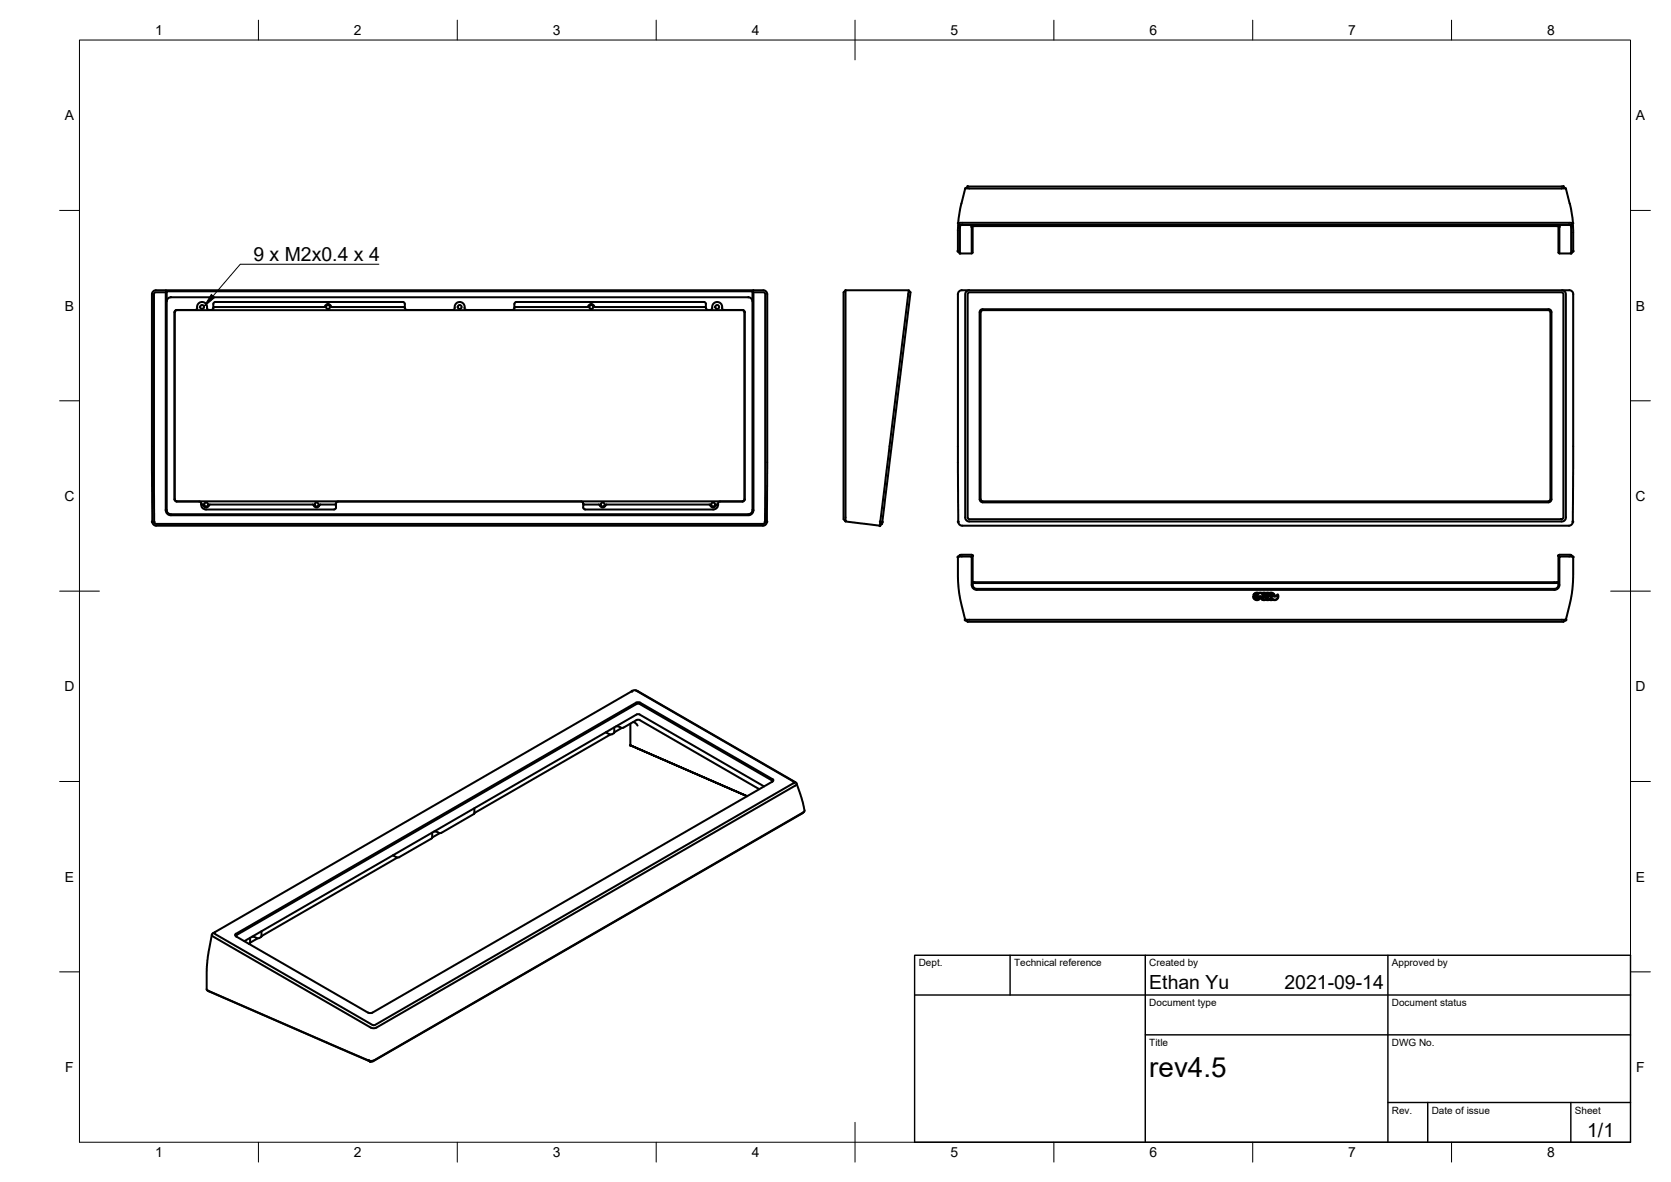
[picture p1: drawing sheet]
<svg xmlns="http://www.w3.org/2000/svg" width="420mm" height="297mm" viewBox="0 0 420 297" stroke-linecap="round" stroke-linejoin="round" font-family="sans-serif">
<!-- layer: Visible -->
<g fill="none" stroke="#000" stroke-width=".51">
<path d="M241.7 51.2l-.8 4.9M242.7 47.4h151l1.3 5.2 .5 3.5M242.7 47.4l-1 3.8M242.9 47.2l-.2 .2M243.3 46.9h149.8M244.6 56.9v6.6l-.3 .2v-6.8l.8-.1h146.2l.8 .1v6.8l-.2-.2v-6.6M393.5 47.2l.2 .2M38.5 73.2l.6-.3 153.2 .1 .4 .3 .2 .5-.1 57.6-.3 .5-.5 .2-153.1-.1-.4-.3-.2-.5-.1-5.7v-51.7zM41.7 73.5h-2.6l-.4 .4 .1 57.3 .4 .5 152.8-.1 .4-.4v-57.3l-.4-.4h-2.6M41.7 72.9l.2 .3h147.3l.2-.3M41.9 73.2v55l.3 .7 .5 .3h145.7l.5-.3 .3-.7v-55l.2 .3v54.8l-.1 .5-.5 .5-.5 .2-145.8-.1-.6-.4-.2-.7v-54.8zM41.9 75.8l.3-.8 .8-.3h145.1l.8 .3 .3 .8"/>
<path d="M44 78.2l.4-.3 142.6 .1 .2 .4-.1 47.3-.4 .3-142.5-.1-.3-.4zM49.6 77.3a1.28 1.28 0 0 1 1.3-1.4 1.28 1.28 0 0 1 1.2 1.6l.2 .3a1.06 1.06 0 0 0 1.3-.2 1.94 1.94 0 0 1 .3-1.6l47.4-.1 .4 .2 .1 1.3M49.6 77.3l-.1 .4-.4 .2h-4.7l-.4 .3-.1 .3v47l.1 .3 .4 .2h5.7l.4 .2a1.72 1.72 0 0 0 1.1 1.8h32.4l.4-.2 .1-1.3M81.5 77.2l-27.6-.1-.2 .3M83.2 77l.2 .2 18.1-.1 .3 .3M83.2 77a.8 .8 0 0 0-.8-.6 .8 .8 0 0 0-.7 .7h-.2M116.8 77.3a1.28 1.28 0 0 0-1.3-1.4 1.28 1.28 0 0 0-1.2 1.6l-.5 .4h-11.5l-.3-.1-.2-.4M129.3 76.4v1M129.6 77.1l-.5 .7-.2 .1h-11.6l-.4-.2-.1-.4M129.8 75.9h47.2l.4 .2 .1 .3M129.8 75.9l-.4 .2-.1 .3M147.9 77a.8 .8 0 0 1 .9-.6 .8 .8 0 0 1 .7 .7l27.7 .1"/>
<path d="M147.9 77l-.2 .1-18.1 .1M177.5 76.4v1l-.3-.3M181.6 77.3l.1 .4 .3 .2h4.7l.5 .3v.3l.1 47-.3 .5h-.3h-5.7l-.3 .2a1.72 1.72 0 0 1-1.1 1.8h-.3M181.6 77.3a1.28 1.28 0 0 0-1.4-1.4 1.28 1.28 0 0 0-1.1 1.6l-.3 .3-.8 .1-.2-.1-.3-.4M212.6 72.9l-.5 .6v57l.4 .4M212.6 72.9h15.9M212.6 72.9v58.1l8.6 1.1M212.6 72.9v.1M228.5 72.9l.4 .6v.4l-7.1 57.7-.6 .5zM241.4 63.6v-6.1v-.9l.3-.1h153l.3 .1 .1 .9v6.1M241.4 63.6l2.9 .1M241.4 63.6l-.5-.5v-5.4v-1.6l.5-.1h153.6l.5 .1 .1 1.6v5.4l-.5 .5"/>
<path d="M241.9 72.9a1.01 1.01 0 0 0-1 1v57.3l.2 .5 .5 .3 153 .1 .6-.3 .3-.6 .1-57.3a1.33 1.33 0 0 0-1.6-1h-152.1M243.5 73.6l.2-.1h149l.4 .4v56.3l-.4 .3h-149.1l-.3-.5v-56.1zM243.7 72.9l-.7 .3-.3 .7v56.3l.3 .6 .6 .2h149.5l.5-.4 .1-.4v-56.3l-.3-.7-.7-.3M246.3 78.5v47M246.3 78.4a.72 .72 0 0 1 .8-.7h142.3a.75 .75 0 0 1 .7 .8v47a.75 .75 0 0 1-.7 .7h-142.3a.79 .79 0 0 1-.8-.7M246.7 78.2l.4-.3 142.5 .1 .2 .5v47.2l-.5 .3-142.5-.1-.2-.4zM395.1 63.6l-3 .1M41.9 128.2h.1M50.6 126.5l.2 .3M50.8 126.8h.1M52.8 126.8h-.2a.82 .82 0 0 1-.8 .7 .82 .82 0 0 1-.8-.7h-.1M84.5 126.5l.1-.2 .4-.3h61.1l.3 .1 .2 .4"/>
<path d="M84.5 126.5l-.3 .3h-3.8a.83 .83 0 0 1-.8 .7 .83 .83 0 0 1-.8-.7h-26M146.6 126.5l.1 1.3 .4 .2h32.2M146.6 126.5l.3 .3h3.8a.8 .8 0 0 0 .7 .7 .8 .8 0 0 0 .9-.5M180.3 126.8h.1M180.3 126.8h-.2a.82 .82 0 0 1-.8 .7 .82 .82 0 0 1-.8-.7h-26l-.2 .2M180.6 126.5l-.3 .3M212.5 130.9l.1 .1M240.9 140l3.4-.1v7.1a1.26 1.26 0 0 0 1.3 1.2h145.2a1.26 1.26 0 0 0 1.3-1.2v-7.1l3.5 .1M240.9 140a43.2 43.2 0 0 0 1.8 15.8l.2 .1M244.3 139.9l.3-.3v7.4a1.01 1.01 0 0 0 1 1h145.3a1.01 1.01 0 0 0 1-1v-7.4l.2 .3M244.6 139.6l-.3-.2h-2.6l-.3 .1-.5 .5M391.9 139.6l.2-.2h2.6l.3 .1 .6 .5"/>
<path d="M395.6 140a43.2 43.2 0 0 1-1.9 15.8l-.2 .1M242.7 155.8h151l-.6 .5h-149.8zM244.6 146.4l.6 .1h146l.7-.1M244.6 146.2h147.3M315.2 149.9l.6 .3a.22 .22 0 0 1 .2 .2 .22 .22 0 0 1-.2 .3l-.4-.3zM315.2 149.5l.2 .2a.63 .63 0 0 1 .6 .7l-.2-.4a.33 .33 0 0 0-.4-.2 .33 .33 0 0 0-.3 .3l.3 .5 .5 .2h.5l.4-.3-.2-.5h.7l-.3 .3M315.2 149.4l.3-.3 .6-.2 .4 .1 3.1-.1 .7 .4a.4 .4 0 0 0 .6 .4l.4-.3 .1 .6-.2 .5-.4 .3h-2.6a.89 .89 0 0 1-1.2-.5M315.9 149.3l.1-.3-.3 .1a.38 .38 0 0 0-.3 .5 .38 .38 0 0 0 .6 .2l-.1-.4M315.9 149.3v.2M316.1 149l.3 .1-.4 .4zM316.1 150v.7l.6-.3-.2-.4M316.1 150l.4 .1"/>
<path d="M316.4 149.3l.3-.2a.84 .84 0 0 1 1.1 .7l-.1 .4-.6-.4h-1zM316.4 149.1h.1M317 150.3h.1M317.8 149.4v.1M317.8 149.4l-.3-.3h.7l-.4 .4M317.8 149.5h.1M318.1 149.4l.2-.2 .3 .4v.6l-.3-.2a.3 .3 0 0 1-.4-.2 .3 .3 0 0 1 .1-.4zM318.4 149.1h.2a.22 .22 0 0 1 .3 0 .22 .22 0 0 1-.1 .3l-.1 .1zM318.5 150.4l-.5 .3-.6-.1M318.5 150.4l-.1-.3a.34 .34 0 0 0-.5-.2 .34 .34 0 0 0-.2 .5l-.3-.3-.3 .2 .3 .3M318.6 150.5v-.1a.5 .5 0 0 1 .6-.6l.3-.3-.1 .9-.6 .3-.4-.1 .2-.1M319 149.3l.2-.1a.23 .23 0 0 1 .4 .1 .23 .23 0 0 1-.3 .3l-.5 .2z"/>
<path d="M319.6 150.2l.1 .2a.22 .22 0 0 1 .1 .3 .22 .22 0 0 1-.4 0l-.1-.1zM320.3 149.5l-.6-.4 .2 .5M320.3 149.4l.1 .4-.5-.2M321.2 149.5l.1 .6-.3 .4-.5 .2-.4-.1M321.3 149.5l-.4 .4h-.5l-.7-.4v.7l.4 .4M158.9 173.7h.1M159.8 173.5l40.2 23.1 .3 .2v.3l-106 61.3-1-.1-39.7-23-.3-.3v-.3l.7-.4M152.3 184l1.1 .6 .9-.3M153.5 184.6l-34.2 19.7v-1.2M154.5 182.8v1.3M154.5 184.1l-.2 .2M154.9 182.5l1.3 .4h.6l3.3-1.9h.8l30 17.3"/>
<path d="M156.3 183l-1.8 1M158.5 187.3l29.4 12.8zM158.5 181.8v5.5M159.2 181.4l.6 .3 .5 .6M192.1 197.6l-31.3-18.1h-.5l-98.9 57M194.1 196.5l.1-.3-.1-.1-33.3-19.2-.5-.1-100.8 58.2-.1 .3 .1 .1M194.2 195.8l-33.2-19.2-.8-.1-101.1 58.4 .2 .4 33.3 19.2M194.2 196.4l-100.6 58.1M194.2 195.8l.2 .4-.2 .2M200.3 196.9l1.6 5 .4 1.8-.2 .4-108.4 62.5h-.8l-1.5-.6-39.2-17.1-.2-.2v-6.3l1.3-7.5M98.8 215l.9 .4M99.7 215.4h.7"/>
<path d="M99.9 215.5l-34.2 19.8M108.7 209.2l-.2 1.5-8.1 4.7M109.1 209l1.3 .3h.6M110.6 209.4l-1.9 1.1M119.1 204.6l-8.1 4.7M119.3 204.4l-.2 .2M202.1 204.1l-108.4 62.7h-.5l-1.4-.6-39.6-17.3M54 234.3l105.3-60.8h.6l39.8 23.1-105.5 61h-.6l-39.6-22.9zM62.7 237.2h-.1M62.9 236.9l-.2 .2M62.9 235.7v1.2M64.8 235.8l-1.9 1.1"/>
<path d="M65.7 234l.1 1.3a1.17 1.17 0 0 1-1.8 .2l-.7-.1M92.6 254.5l.5 .1 .5-.1"/>
<circle cx="50.8" cy="77.1" r=".5"/>
<circle cx="82.5" cy="77.1" r=".5"/>
<circle cx="115.6" cy="77.1" r=".5"/>
<circle cx="148.7" cy="77.1" r=".5"/>
<circle cx="180.3" cy="77.1" r=".5"/>
<circle cx="51.8" cy="126.8" r=".5"/>
<circle cx="79.6" cy="126.8" r=".5"/>
<circle cx="151.5" cy="126.8" r=".5"/>
<circle cx="179.3" cy="126.8" r=".5"/>
</g>
<g fill="#000" stroke="#000" stroke-width=".25">
<circle cx="240.9" cy="56.1" r=".24"/>
<circle cx="241.4" cy="56.6" r=".24"/>
<circle cx="243.3" cy="46.9" r=".24"/>
<circle cx="244.3" cy="57" r=".24"/>
<circle cx="392.1" cy="57" r=".24"/>
<circle cx="393.1" cy="46.9" r=".24"/>
<circle cx="395" cy="56.6" r=".24"/>
<circle cx="395.5" cy="56.1" r=".24"/>
<circle cx="41.9" cy="73.2" r=".24"/>
<circle cx="189.2" cy="73.2" r=".24"/>
<circle cx="240.9" cy="63.1" r=".24"/>
<circle cx="241.4" cy="63.6" r=".24"/>
<circle cx="395.1" cy="63.6" r=".24"/>
<circle cx="395.6" cy="63.1" r=".24"/>
<circle cx="38.3" cy="131.1" r=".24"/>
<circle cx="38.8" cy="131.2" r=".24"/>
<circle cx="192.4" cy="131.2" r=".24"/>
<circle cx="192.8" cy="131.1" r=".24"/>
<circle cx="221.2" cy="132.1" r=".24"/>
<circle cx="221.3" cy="131.1" r=".24"/>
<circle cx="221.8" cy="131.2" r=".24"/>
<circle cx="240.9" cy="140" r=".24"/>
<circle cx="240.9" cy="131.1" r=".24"/>
<circle cx="244.6" cy="139.6" r=".24"/>
<circle cx="391.9" cy="139.6" r=".24"/>
<circle cx="395.5" cy="131.1" r=".24"/>
<circle cx="395.6" cy="140" r=".24"/>
<circle cx="242.7" cy="155.8" r=".24"/>
<circle cx="316" cy="150" r=".24"/>
<circle cx="317.3" cy="149.1" r=".24"/>
<circle cx="317.7" cy="149.3" r=".24"/>
<circle cx="317.7" cy="149.7" r=".24"/>
<circle cx="317.8" cy="149.5" r=".24"/>
<circle cx="318.4" cy="150.6" r=".24"/>
<circle cx="318.5" cy="150.4" r=".24"/>
<circle cx="318.6" cy="150.5" r=".24"/>
<circle cx="319.7" cy="149.6" r=".24"/>
<circle cx="319.8" cy="149.4" r=".24"/>
<circle cx="319.8" cy="149.6" r=".24"/>
<circle cx="319.9" cy="149.5" r=".24"/>
<circle cx="393.7" cy="155.8" r=".24"/>
<circle cx="158.9" cy="173.7" r=".24"/>
<circle cx="158.5" cy="187.3" r=".24"/>
<circle cx="92.7" cy="266.5" r=".24"/>
<circle cx="93.1" cy="266.8" r=".24"/>
</g>
<!-- layer: Border -->
<g fill="none" stroke="#000" stroke-width=".25">
<path d="M20 10.1h390v276.9h-390zM65 5.1v5M115 5.1v5M165 5.1v5M215 5.1v10M265 5.1v5M315 5.1v5M365 5.1v5M15 52.9h5M410 52.9h5M15 100.7h5M410 100.7h5"/>
<path d="M15 148.6h10M405 148.6h10M15 196.4h5M410 196.4h5M15 244.2h5M410 244.2h5M65 287v5M115 287v5M165 287v5M215 282.1v9.9M265 287v5M315 287v5"/>
<path d="M365 287v5"/>
</g>
<!-- layer: TitleBlock -->
<path d="M230 240.1h180v46.9h-180zM230 250h180M254 240.1v9.9M288 240.1v46.9M349 240.1v46.9M288 260.1h122M349 277.1h61M359 277.1v9.9M395 277.1v9.9" fill="none" stroke="#000" stroke-width=".36"/>
<!-- layer: Annotations -->
<path d="M53.1 74l.9 .7-2.7 2.3z" fill="#000" stroke="#000" stroke-width=".25"/>
<path d="M95.3 66.4h-34.9l-6.8 8" fill="none" stroke="#000" stroke-width=".25"/>
<text font-size="7" x="289" y="270.6">rev4.5</text>
<g font-size="4.9">
<text x="63.7" y="65.7">9 x M2x0.4 x 4</text>
<text x="289" y="248.5">Ethan Yu</text>
<text x="323" y="248.5">2021-09-14</text>
<text x="399.1" y="285.7">1/1</text>
</g>
<g font-size="3.5">
<text x="39" y="8.8">1</text>
<text x="89" y="8.8">2</text>
<text x="139" y="8.8">3</text>
<text x="189" y="8.8">4</text>
<text x="239" y="8.8">5</text>
<text x="289" y="8.8">6</text>
<text x="339" y="8.8">7</text>
<text x="389" y="8.8">8</text>
<text x="16.3" y="30.2">A</text>
<text x="411.3" y="30.2">A</text>
<text x="16.3" y="78">B</text>
<text x="411.3" y="78">B</text>
<text x="16.2" y="125.9">C</text>
<text x="411.2" y="125.9">C</text>
<text x="16.2" y="173.7">D</text>
<text x="411.2" y="173.7">D</text>
<text x="16.3" y="221.6">E</text>
<text x="411.3" y="221.6">E</text>
<text x="16.4" y="269.4">F</text>
<text x="411.4" y="269.4">F</text>
<text x="39" y="290.8">1</text>
<text x="89" y="290.8">2</text>
<text x="139" y="290.8">3</text>
<text x="189" y="290.8">4</text>
<text x="239" y="290.8">5</text>
<text x="289" y="290.8">6</text>
<text x="339" y="290.8">7</text>
<text x="389" y="290.8">8</text>
</g>
<g font-size="2.5">
<text x="231" y="242.9">Dept.</text>
<text x="255" y="242.9">Technical reference</text>
<text x="289" y="242.9">Created by</text>
<text x="350" y="242.9">Approved by</text>
<text x="289" y="252.8">Document type</text>
<text x="350" y="252.8">Document status</text>
<text x="289" y="262.9">Title</text>
<text x="350" y="262.9">DWG No.</text>
<text x="350" y="279.9">Rev.</text>
<text x="360" y="279.9">Date of issue</text>
<text x="396" y="279.9">Sheet</text>
</g>
</svg>
